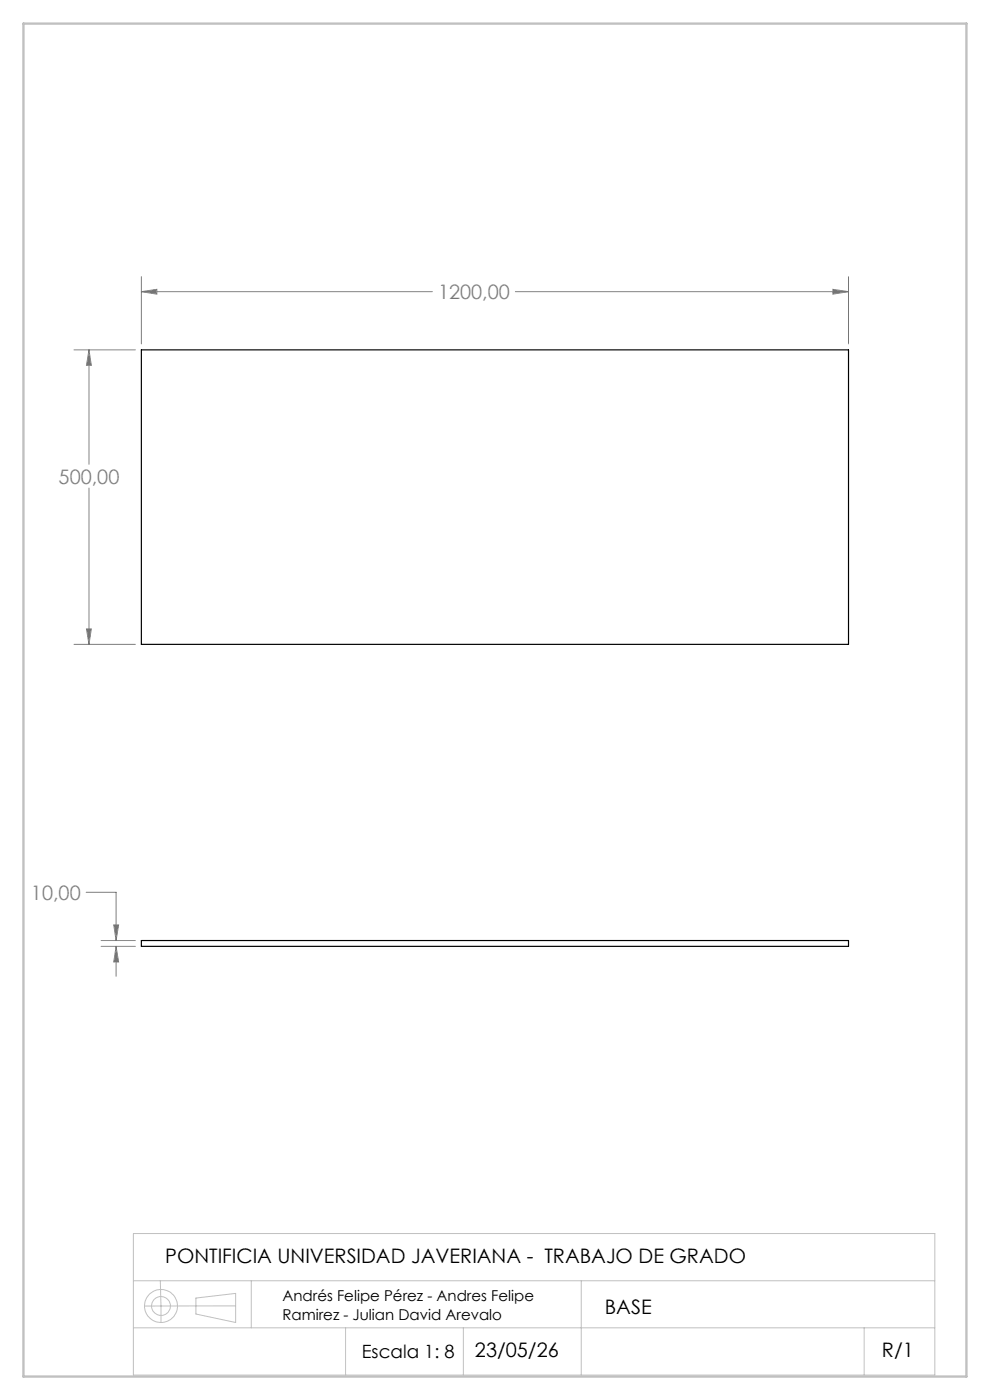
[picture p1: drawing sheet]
<svg xmlns="http://www.w3.org/2000/svg" width="210mm" height="297mm" viewBox="0 0 210 297" stroke-linecap="round" stroke-linejoin="round" font-family="sans-serif">
<path d="M30 74.2h150v62.5h-150zM30 199.5h150v1.3h-150z" fill="none" stroke="#000" stroke-width=".25"/>
<g fill="none" stroke="#808080" stroke-width=".21">
<path d="M30 58.7v14.3M180 58.7v14.3M15.7 74.2h13M18.9 74.2l.5 3.3h-1.1zM18.9 74.2v24.3M30 61.9l3.3-.5v1zM30 61.9h61.7M109.3 61.9h70.7M176.7 61.4l3.3 .5-3.3 .5zM18.9 103.5v33.2M15.7 136.7h13M18.3 133.4h1.1l-.5 3.3z"/>
<path d="M18.3 189.3h6.3v10.2M21.4 199.5h7.3M24.1 196.2h1.1l-.6 3.3zM21.4 200.8h7.3M24.6 200.8l.6 3.3h-1.1zM24.6 200.8v6.3"/>
</g>
<g fill="none" stroke="#c0c0c0" stroke-width=".21">
<path d="M28.3 261.7h170v30h-170zM28.3 271.7h170M34 271.7l.1 8.9M41.6 275.4l8.4-1v6.2l-8.4-1.8zM50 277l-19.3 .1M53.3 271.7v10M123.3 271.7v20M28.3 281.7h170M73.3 281.7v10M98.3 281.7v10M183.3 281.7v10"/>
<circle cx="34.1" cy="277" r="2"/>
<circle cx="34.1" cy="277.1" r="3.5"/>
</g>
<path d="M5 5h200v287h-200z" fill="none" stroke="#c0c0c0" stroke-width=".5"/>
<path d="M24.1 196.2h1.1l-.6 3.3zM24.6 200.8l.6 3.3h-1.1zM176.7 61.4l3.3 .5-3.3 .5zM30 61.9l3.3-.5v1zM18.9 74.2l.5 3.3h-1.1zM18.3 133.4h1.1l-.5 3.3z" fill="#808080"/>
<g font-size="4.2" fill="#808080">
<text x="92.9" y="63.5">1200,00</text>
<text x="12.4" y="102.6">500,00</text>
<text x="6.6" y="190.9">10,00</text>
</g>
<g font-size="4.2">
<text x="35.1" y="268">PONTIFICIA UNIVERSIDAD JAVERIANA - TRABAJO DE GRADO</text>
<text x="128.3" y="278.8">BASE</text>
<text x="100.8" y="287.9">23/05/26</text>
<text x="187.1" y="287.9">R/1</text>
</g>
<text font-size="3.9" x="76.8" y="288.1">Escala 1: 8</text>
<g font-size="3.2">
<text x="59.9" y="275.9">Andrés Felipe Pérez - Andres Felipe</text>
<text x="59.9" y="280.1">Ramirez - Julian David Arevalo</text>
</g>
</svg>
